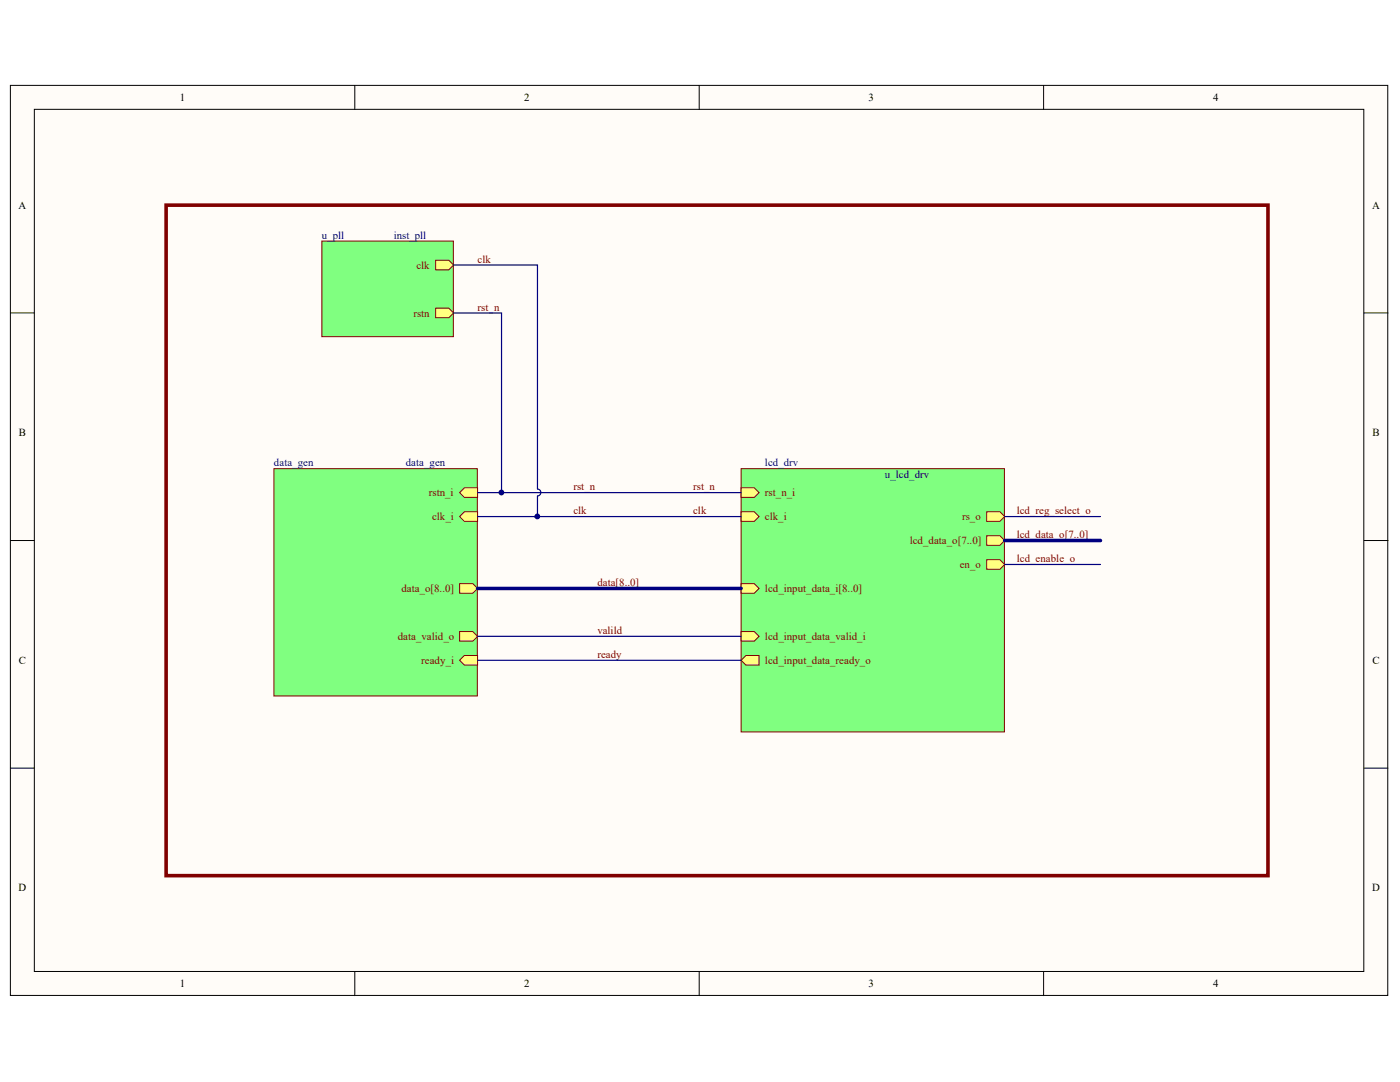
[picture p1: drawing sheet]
<svg xmlns="http://www.w3.org/2000/svg" width="279mm" height="216mm" viewBox="0 0 279 216" stroke-linecap="round" stroke-linejoin="round" font-family="sans-serif">
<g fill="#fffcf8" stroke="#000" stroke-width=".2">
<path d="M2.1 17h274.9v181.6h-274.9z"/>
<path d="M6.9 21.8h265.3v172h-265.3z"/>
</g>
<path d="M70.8 17v4.8M139.5 17v4.8M208.3 17v4.8M2.1 62.4h4.8M272.2 62.4h4.8M2.1 107.9h4.8M272.2 107.9h4.8M2.1 153.3h4.8M272.2 153.3h4.8M70.8 193.9v4.8M139.5 193.9v4.8M208.3 193.9v4.8" fill="none" stroke="#000" stroke-width=".2"/>
<path d="M147.9 93.5h52.6v52.5h-52.6z" fill="#80ff80" stroke="#800000" stroke-width=".2"/>
<path d="M196.9 102.1h2.6l1 1-1 .9h-2.6z" fill-rule="evenodd" fill="#ffff80"/>
<path d="M196.9 102.1h2.6l1 1-1 .9h-2.6z" fill="none" stroke="#800000" stroke-width=".2"/>
<path d="M196.9 106.9h2.6l1 1-1 .9h-2.6z" fill-rule="evenodd" fill="#ffff80"/>
<path d="M196.9 106.9h2.6l1 1-1 .9h-2.6z" fill="none" stroke="#800000" stroke-width=".2"/>
<path d="M196.9 111.7h2.6l1 .9-1 1h-2.6z" fill-rule="evenodd" fill="#ffff80"/>
<path d="M196.9 111.7h2.6l1 .9-1 1h-2.6z" fill="none" stroke="#800000" stroke-width=".2"/>
<path d="M147.9 102.1h2.6l1 1-1 .9h-2.6z" fill-rule="evenodd" fill="#ffff80"/>
<path d="M147.9 102.1h2.6l1 1-1 .9h-2.6z" fill="none" stroke="#800000" stroke-width=".2"/>
<path d="M147.9 116.5h2.6l1 .9-1 1h-2.6z" fill-rule="evenodd" fill="#ffff80"/>
<path d="M147.9 116.5h2.6l1 .9-1 1h-2.6z" fill="none" stroke="#800000" stroke-width=".2"/>
<path d="M147.9 126h2.6l1 1-1 .9h-2.6z" fill-rule="evenodd" fill="#ffff80"/>
<path d="M147.9 126h2.6l1 1-1 .9h-2.6z" fill="none" stroke="#800000" stroke-width=".2"/>
<path d="M147.9 131.8l1-1h2.6v1.9h-2.6z" fill-rule="evenodd" fill="#ffff80"/>
<path d="M147.9 131.8l1-1h2.6v1.9h-2.6z" fill="none" stroke="#800000" stroke-width=".2"/>
<path d="M147.9 97.3h2.6l1 1-1 1h-2.6z" fill-rule="evenodd" fill="#ffff80"/>
<path d="M147.9 97.3h2.6l1 1-1 1h-2.6z" fill="none" stroke="#800000" stroke-width=".2"/>
<path d="M54.7 93.5h40.6v45.4h-40.6z" fill="#80ff80" stroke="#800000" stroke-width=".2"/>
<path d="M91.7 116.5h2.7l.9 .9-.9 1h-2.7z" fill-rule="evenodd" fill="#ffff80"/>
<path d="M91.7 116.5h2.7l.9 .9-.9 1h-2.7z" fill="none" stroke="#800000" stroke-width=".2"/>
<path d="M91.7 126h2.7l.9 1-.9 .9h-2.7z" fill-rule="evenodd" fill="#ffff80"/>
<path d="M91.7 126h2.7l.9 1-.9 .9h-2.7z" fill="none" stroke="#800000" stroke-width=".2"/>
<path d="M91.7 131.8l1-1h2.6v1.9h-2.6z" fill-rule="evenodd" fill="#ffff80"/>
<path d="M91.7 131.8l1-1h2.6v1.9h-2.6z" fill="none" stroke="#800000" stroke-width=".2"/>
<path d="M91.7 103.1l1-1h2.6v1.9h-2.6z" fill-rule="evenodd" fill="#ffff80"/>
<path d="M91.7 103.1l1-1h2.6v1.9h-2.6z" fill="none" stroke="#800000" stroke-width=".2"/>
<path d="M91.7 98.3l1-1h2.6v2h-2.6z" fill-rule="evenodd" fill="#ffff80"/>
<path d="M91.7 98.3l1-1h2.6v2h-2.6z" fill="none" stroke="#800000" stroke-width=".2"/>
<path d="M95.3 98.3h52.6M95.3 103.1h52.6M200.5 103.1h19.1M200.5 112.6h19.1M95.3 127h52.6M95.3 131.8h52.6" fill="none" stroke="#000080" stroke-width=".24"/>
<g fill="#000080" stroke="#000080" stroke-width=".2">
<circle cx="100.1" cy="98.3" r=".45"/>
<circle cx="107.2" cy="103.1" r=".45"/>
</g>
<path d="M95.3 117.4h52.6M200.5 107.9h19.1" fill="none" stroke="#000080" stroke-width=".72"/>
<path d="M33.2 40.9h219.9v133.8h-219.9z" fill="none" stroke="#800000" stroke-width=".72"/>
<path d="M64.2 48.1h26.3v19.1h-26.3z" fill="#80ff80" stroke="#800000" stroke-width=".2"/>
<path d="M86.9 51.9h2.7l.9 1-.9 .9h-2.7z" fill-rule="evenodd" fill="#ffff80"/>
<path d="M86.9 51.9h2.7l.9 1-.9 .9h-2.7z" fill="none" stroke="#800000" stroke-width=".2"/>
<path d="M86.9 61.5h2.7l.9 .9-.9 1h-2.7z" fill-rule="evenodd" fill="#ffff80"/>
<path d="M86.9 61.5h2.7l.9 .9-.9 1h-2.7z" fill="none" stroke="#800000" stroke-width=".2"/>
<path d="M90.5 52.9h16.8v44.7a.69 .69 0 0 1 .6 .7 .69 .69 0 0 1-.6 .7M90.5 62.4h9.6v35.9M107.3 99v4.1" fill="none" stroke="#000080" stroke-width=".24"/>
<g fill="#000080" stroke="#000080" stroke-width=".2">
<circle cx="107.2" cy="103.1" r=".45"/>
<circle cx="100.1" cy="98.3" r=".45"/>
</g>
<g font-size="2.2">
<text x="35.9" y="20.2">1</text>
<text x="104.6" y="20.2">2</text>
<text x="173.3" y="20.2">3</text>
<text x="242.1" y="20.2">4</text>
<text x="3.7" y="41.6">A</text>
<text x="273.8" y="41.6">A</text>
<text x="3.8" y="87.1">B</text>
<text x="273.9" y="87.1">B</text>
<text x="3.8" y="132.5">C</text>
<text x="273.9" y="132.5">C</text>
<text x="3.7" y="177.9">D</text>
<text x="273.8" y="177.9">D</text>
<text x="35.9" y="197">1</text>
<text x="104.6" y="197">2</text>
<text x="173.3" y="197">3</text>
<text x="242.1" y="197">4</text>
</g>
<g font-size="2.2" fill="#000080">
<text x="64.2" y="47.7">u_pll</text>
<text x="78.6" y="47.7">inst_pll</text>
<text x="54.7" y="93.1">data_gen</text>
<text x="81" y="93.1">data_gen</text>
<text x="152.7" y="93.1">lcd_drv</text>
<text x="176.6" y="95.4">u_lcd_drv</text>
</g>
<g font-size="2.2" fill="#800000">
<text x="83.1" y="53.6">clk</text>
<text x="95.3" y="52.4">clk</text>
<text x="82.5" y="63.2">rstn</text>
<text x="95.3" y="62">rst_n</text>
<text x="85.6" y="99">rstn_i</text>
<text x="114.4" y="97.8">rst_n</text>
<text x="138.3" y="97.8">rst_n</text>
<text x="152.7" y="99">rst_n_i</text>
<text x="86.2" y="103.8">clk_i</text>
<text x="114.4" y="102.6">clk</text>
<text x="138.3" y="102.6">clk</text>
<text x="152.7" y="103.8">clk_i</text>
<text x="192" y="103.8">rs_o</text>
<text x="202.9" y="102.6">lcd_reg_select_o</text>
<text x="202.9" y="107.4">lcd_data_o[7..0]</text>
<text x="181.6" y="108.6">lcd_data_o[7..0]</text>
<text x="191.5" y="113.4">en_o</text>
<text x="202.9" y="112.2">lcd_enable_o</text>
<text x="80.1" y="118.1">data_o[8..0]</text>
<text x="119.2" y="116.9">data[8..0]</text>
<text x="152.7" y="118.1">lcd_input_data_i[8..0]</text>
<text x="79.4" y="127.7">data_valid_o</text>
<text x="119.2" y="126.5">valild</text>
<text x="119.2" y="131.3">ready</text>
<text x="152.7" y="127.7">lcd_input_data_valid_i</text>
<text x="84.1" y="132.5">ready_i</text>
<text x="152.7" y="132.5">lcd_input_data_ready_o</text>
</g>
</svg>
